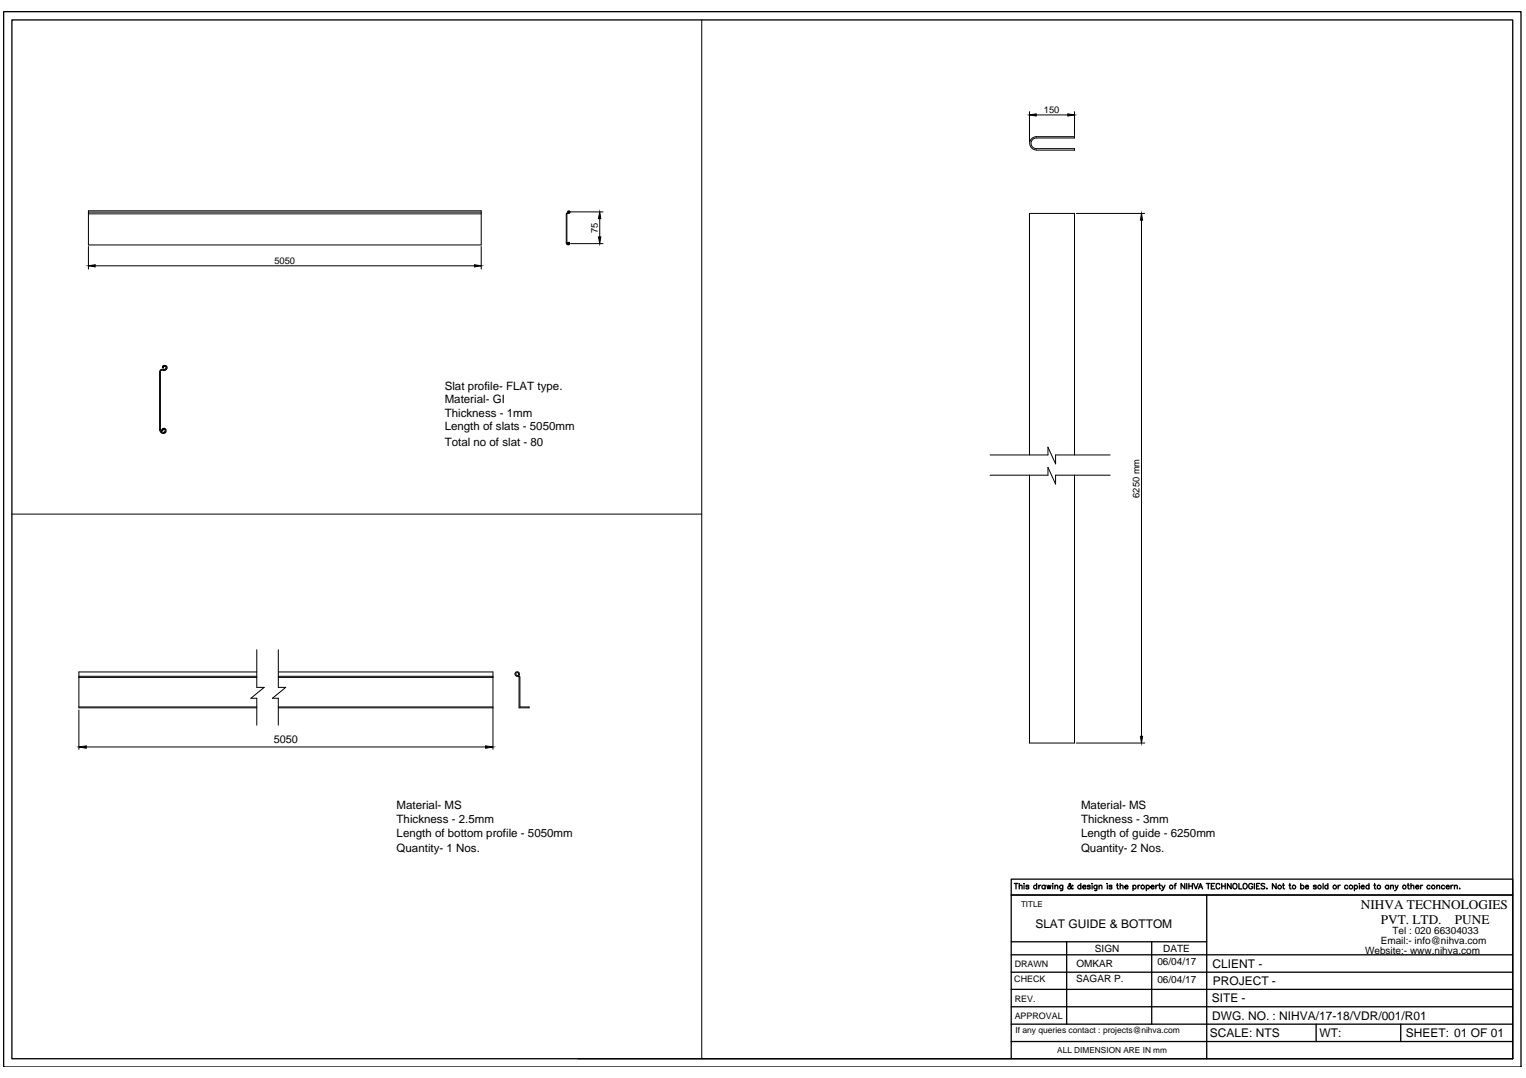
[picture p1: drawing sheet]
<svg xmlns="http://www.w3.org/2000/svg" width="297mm" height="210mm" viewBox="0 0 297 210" stroke-linecap="round" stroke-linejoin="round" font-family="sans-serif">
<!-- layer: 0 -->
<g fill="none" stroke="#000" stroke-width=".19">
<path d="M136.6 3.9v202.2M200.4 21.7v5.9M201.7 22.4h6.1M201.7 29.2a1.29 1.29 0 0 1-1.3-1.3 1.29 1.29 0 0 1 1.3-1.3h7.5v.3h-7.5a1.04 1.04 0 0 0-1 1 1.04 1.04 0 0 0 1 1h7.5v.3h-7.5M209.2 21.7v4.7M17.2 41h76.5v6.7h-76.5zM17.2 41.6h76.5M17.2 41.3h76.5M17.2 48v4.4M18.5 51.8h73.9M93.7 48v4.4M110.2 41.6l.1 5.8a.29 .29 0 0 0 .1 .3 .29 .29 0 0 0 .4-.1 .29 .29 0 0 0-.1-.4l-.3 .2h.2v-.1a.18 .18 0 0 1 .1 .2 .18 .18 0 0 1-.1 .1 .18 .18 0 0 1-.2-.2l-.1-5.8"/>
<path d="M110.4 41.5l.1-.1a.19 .19 0 0 0 .3 .1 .19 .19 0 0 0-.1-.3l-.1 .1a.2 .2 0 0 1 .1-.2 .2 .2 0 0 1 .3 .1 .2 .2 0 0 1-.1 .2l-.5 .2M110.4 41.4l-.1 .2M110.5 41.5l-.2 .1M111.1 41.3h6.3M111.1 47.4h6.3M116.7 42.6v3.5M209.5 41.6h13.3M222.2 42.9v100.5M31.4 72h.6l.3-.2a.3 .3 0 0 0-.1-.5 .3 .3 0 0 0-.4 .2 .15 .15 0 0 1-.2 0 .15 .15 0 0 1 .1-.2l.2-.2 .4 .1 .2 .5-.3 .4h-.7M31.4 72l-.3 .3M31.5 72.1l-.3 .2v11.4l.4 .5h.4l.1-.2a.25 .25 0 0 0-.1-.4 .25 .25 0 0 0-.3 .3l-.2-.1v-.2l.5-.2 .3 .3v.4l-.2 .2-.4 .1-.3-.1-.3-.5v-11.5M192.7 88.6h11.3v-1.5l1.5 3.2v-1.7h10.6"/>
<path d="M192.7 92.5h11.3v-1.5l1.5 3.3v-1.8h10.6M200.4 88.6v-47h8.8v47M200.4 92.5v52.2h8.8v-52.2M2.3 100.1h134.3M15.4 131.7h34.6M15.4 138.2v7.7M15.4 131.9h34.6M15.4 137.7h34.6M50 130.8h-34.6v7h34.6M50 126.5v7.3h1.4l-2.6 2.2h1.2v5.2M54.2 130.8h41.8v15.1M54.2 131.7h41.8"/>
<path d="M54.2 131.9h41.8M54.2 137.8h41.8M54.2 137.7h41.8M54.2 126.5v7.3h1.4l-2.6 2.2h1.2v5.2M100.7 131.7h.3l.1 .2M100.7 131.6h.3l.2 .3v5.8h1.8v.1h-2v-5.9M100.9 131.4h.2a.44 .44 0 0 0-.3-.6 .44 .44 0 0 0-.6 .4 .44 .44 0 0 0 .5 .5M100.9 131.4v-.4h-.4l-.1 .3 .3 .2M16.8 145.4h77.7M209.5 144.7h13.3"/>
</g>
<path d="M200.4 22.4l1.3-.2v.4zM207.8 22.2l1.4 .2-1.4 .2zM17.2 51.8l1.3-.3v.5zM92.4 51.5l1.3 .3-1.3 .2zM116.7 41.3l.3 1.3h-.5zM116.5 46.1h.5l-.3 1.3zM222.2 41.6l.2 1.3h-.4zM15.4 145.4l1.4-.2v.5zM94.5 145.2l1.5 .2-1.5 .3zM222 143.4h.4l-.2 1.3z" fill="#000" stroke="#000" stroke-width=".19"/>
<g fill="none" stroke="#000" stroke-width=".25">
<path d="M.7 2.3h295.4v205.5h-295.4zM2.3 3.9h292.2v202.2h-292.2zM197.4 172h.7M197.8 172v1.1M198.4 172.6l.1-.2h.4l.1 .7M198.4 172v1.1M199.3 172.1h.1M199.3 172.4v.7M200.3 172.5l-.1-.1h-.4v.2l.3 .1 .2 .2-.2 .2-.4-.2M201.8 172.5a.33 .33 0 0 0-.5 0 .33 .33 0 0 0 0 .5 .33 .33 0 0 0 .5-.1M201.8 172v1.1M202.2 172.4v.7"/>
<path d="M202.6 172.4l-.4 .3M203.4 172.5a.35 .35 0 0 0-.5 0 .35 .35 0 0 0 0 .5 .35 .35 0 0 0 .5-.1M203.4 172.4v.7M203.8 172.4l.2 .7 .2-.7 .2 .7 .2-.7M204.9 172.1h.1M204.9 172.4v.7M205.3 172.6l.2-.2h.4v.7M205.3 172.4v.7M206.9 172.4l-.1 .9-.4 .1M206.9 172.5a.35 .35 0 0 0-.6 0 .35 .35 0 0 0 0 .5 .35 .35 0 0 0 .6-.1M208.9 172.5l-.1-.1a.78 .78 0 0 1-.9 .6v-.3l.5-.4-.1-.3-.2 .2v.2l.5 .6 .2 .1 .1-.1M210.4 172.5a.33 .33 0 0 0-.5 0 .33 .33 0 0 0 0 .5 .33 .33 0 0 0 .5-.1"/>
<path d="M210.4 172v1.1M210.8 172.7h.6a.35 .35 0 0 0-.4-.3 .35 .35 0 0 0-.3 .4 .35 .35 0 0 0 .3 .3l.4-.2M212.2 172.5l-.2-.1h-.3v.1l.4 .2 .1 .3-.3 .1-.2-.2M212.5 172.1h.1M212.6 172.4v.7M213.5 172.4v.9l-.4 .1M213.5 172.5a.33 .33 0 0 0-.5 0 .33 .33 0 0 0 0 .5 .33 .33 0 0 0 .5-.1M213.9 172.6l.3-.2h.2l.1 .7M213.9 172.4v.7M215.5 172.1h.1zM215.5 172.4v.7M216.4 172.5v-.1h-.5v.2l.4 .1 .1 .2-.2 .2-.3-.2"/>
<path d="M217.3 172.4h.4M217.5 172v.9v.1l.2 .1M218 172.6l.2-.2h.4v.7M218 172v1.1M218.9 172.7h.7a.35 .35 0 0 0-.6-.2 .35 .35 0 0 0 .2 .6l.4-.2M220.5 172.5a.33 .33 0 0 1 .5 0 .33 .33 0 0 1 0 .5 .33 .33 0 0 1-.5-.1M220.5 172.4v1M221.5 172.4v.7M221.9 172.4h-.3l-.1 .3M223.1 172.5a.33 .33 0 0 1 .5 0 .33 .33 0 0 1 0 .5 .33 .33 0 0 1-.5-.1M223.1 172.4v1M224 172.7h.6a.35 .35 0 0 0-.6-.2 .35 .35 0 0 0 .3 .6l.3-.2"/>
<path d="M225 172.4v.7M225.4 172.4h-.2l-.2 .3M225.5 172.4h.4M225.7 172v.9v.1l.3 .1M226.1 172.4l.4 .7 .3-.7M226.5 173.1l-.4 .3M228.5 172.4h.4M229 172l-.2 .1-.1 .1v.9M230.6 172v1.1l-.7-1.1v1.1M231 172v1.1M231.4 172v1.1M231.4 172.5h.7"/>
<path d="M232.1 172v1.1M232.4 172l.4 1.1 .4-1.1M233.3 173.1l.4-1.1 .4 1.1M233.4 172.7h.5M234.8 172h.7M234.9 174.3v31.8M235.2 172v1.1M235.8 172.5h.4M236.5 172h-.7v1.1h.7M237.4 172.3a.37 .37 0 0 0-.4-.3 .37 .37 0 0 0-.3 .4v.3a.37 .37 0 0 0 .3 .4 .37 .37 0 0 0 .4-.3M237.8 172.5h.7M237.8 172v1.1"/>
<path d="M238.5 172v1.1M239.6 172v1.1l-.7-1.1v1.1M240.1 172.2a.45 .45 0 0 1 .5-.1 .45 .45 0 0 1 .2 .6 .4 .4 0 0 1-.4 .4 .4 .4 0 0 1-.4-.4zM241.2 172v1.1h.6M242 172.2a.49 .49 0 0 1 .8 .3 .49 .49 0 0 1-.7 .5l-.1-.3zM243.8 172.3a.39 .39 0 0 0-.4-.3 .39 .39 0 0 0-.3 .4v.3a.38 .38 0 0 0 .3 .4 .38 .38 0 0 0 .4-.4h-.2M244.2 172v1.1M244.6 172.5h.4M245.2 172h-.6v1.1h.6M246.2 172.2l-.3-.2-.4 .2v.2l.7 .4-.3 .3-.4-.2M246.6 173v.1zM248.4 172v1.1l-.7-1.1v1.1"/>
<path d="M249.7 172.4h.3M249.8 172v.9v.1l.2 .1M250.9 172.4h.3M251.1 172v.9v.1l.2 .1M253.2 172.5a.35 .35 0 0 1 .5 0 .35 .35 0 0 1 0 .5 .35 .35 0 0 1-.5-.1M253.2 172v1.1M254.1 172.7h.6a.35 .35 0 0 0-.4-.3 .35 .35 0 0 0-.3 .4 .35 .35 0 0 0 .4 .3l.3-.2M256.2 172.5l-.2-.1-.4 .1 .5 .2 .1 .2-.1 .1-.3 .1-.2-.2M257.5 172v1.1M258.5 172.5a.33 .33 0 0 0-.5 0 .33 .33 0 0 0 0 .5 .33 .33 0 0 0 .5-.1M258.5 172v1.1M260.5 172.4v.7"/>
<path d="M260.9 172.4h-.3l-.1 .3M262.3 172.5a.33 .33 0 0 0-.5 0 .33 .33 0 0 0 0 .5 .33 .33 0 0 0 .5-.1M263.6 172.5a.33 .33 0 0 1 .5 0 .33 .33 0 0 1 0 .5 .33 .33 0 0 1-.5-.1M263.6 172.4v1M264.6 172.1h.1M264.6 172.4v.7M265 172.7h.5v-.2a.33 .33 0 0 0-.5 0 .33 .33 0 0 0 .1 .5 .33 .33 0 0 0 .4-.1M266.5 172.5a.33 .33 0 0 0-.5 0 .33 .33 0 0 0 0 .5 .33 .33 0 0 0 .5-.1M266.5 172v1.1M267.4 172.4h.4M267.6 172v.9v.1l.2 .1M270.3 172.5a.35 .35 0 0 0-.5 0 .35 .35 0 0 0 0 .5 .35 .35 0 0 0 .5-.1"/>
<path d="M270.3 172.4v.7M270.7 172.6l.2-.2h.3v.7M270.7 172.4v.7M271.6 172.4l.3 .7 .2-.7M271.9 173.1l-.4 .3M273.9 172.4h.4M274.1 172v.9v.1l.2 .1M274.6 172.6l.3-.2h.3v.7M274.6 172v1.1M275.5 172.7h.7a.35 .35 0 0 0-.6-.2 .35 .35 0 0 0 .2 .6l.4-.2M276.5 172.4v.7M276.9 172.4h-.2l-.2 .3"/>
<path d="M278.4 172.5a.35 .35 0 0 0-.6 0 .35 .35 0 0 0 0 .5 .35 .35 0 0 0 .6-.1M279.7 172.6l.2-.2h.3v.7M279.7 172.4v.7M281.2 172.5a.35 .35 0 0 0-.5 0 .35 .35 0 0 0 0 .5 .35 .35 0 0 0 .5-.1M281.5 172.7h.6a.35 .35 0 0 0-.4-.3 .35 .35 0 0 0-.3 .4 .35 .35 0 0 0 .4 .3l.3-.2M282.4 172.4v.7M282.9 172.4h-.3l-.2 .3M283.1 172.6l.3-.2h.2l.1 .7M283.1 172.4v.7M284.1 173v.1zM196.8 196h97.7M196.8 192.6h97.7"/>
<path d="M196.8 189.3h97.7M196.8 185.9h97.7M196.8 183.4h38.1M196.8 199.4h97.7M207.6 183.4v16M224.2 183.4v16M256.2 199.4v3.4M272.7 199.4v3.4M112.5 206.1h182M196.8 206.1v-31.8h97.7h-97.7v-3.1h97.7v34.9M196.8 202.8h97.7"/>
<circle cx="222.4" cy="172.7" r=".35"/>
<circle cx="228" cy="172.7" r=".35"/>
<circle cx="249.1" cy="172.7" r=".36"/>
<circle cx="251.9" cy="172.7" r=".35"/>
<circle cx="256.8" cy="172.7" r=".35"/>
<circle cx="259.8" cy="172.7" r=".35"/>
<circle cx="263" cy="172.7" r=".36"/>
<circle cx="268.4" cy="172.7" r=".35"/>
<circle cx="273.4" cy="172.7" r=".35"/>
<circle cx="279" cy="172.7" r=".35"/>
</g>
<g font-size="2.6">
<text x="264.9" y="177">NIHVA TECHNOLOGIES</text>
<text x="268.8" y="179.9">PVT. LTD.</text>
<text x="283.2" y="179.9">PUNE</text>
</g>
<g font-size="2.3">
<text x="201.5" y="180.7">SLAT GUIDE &amp; BOTTOM</text>
<text x="236" y="188.5">CLIENT -</text>
<text x="236.1" y="191.8">PROJECT -</text>
<text x="235.9" y="195.2">SITE -</text>
<text x="235.5" y="201.9">SCALE: NTS</text>
<text x="236" y="198.5">DWG. NO. : NIHVA/17-18/VDR/001/R01</text>
<text x="256.9" y="201.9">WT:</text>
<text x="273.7" y="201.9">SHEET: 01 OF 01</text>
</g>
<g font-size="2.2">
<text x="86.6" y="76">Slat profile- FLAT type.</text>
<text x="86.6" y="81.3">Thickness - 1mm</text>
<text x="86.6" y="83.8">Length of slats - 5050mm</text>
<text x="86.6" y="78.5">Material- GI</text>
<text x="86.6" y="86.8">Total no of slat - 80</text>
<text x="77.2" y="160.3">Thickness - 2.5mm</text>
<text x="77.2" y="157.6">Material- MS</text>
<text x="210.4" y="160.3">Thickness - 3mm</text>
<text x="210.4" y="157.6">Material- MS</text>
<text x="77.2" y="162.9">Length of bottom profile - 5050mm</text>
<text x="77.2" y="165.9">Quantity- 1 Nos.</text>
<text x="210.4" y="162.9">Length of guide - 6250mm</text>
<text x="210.4" y="165.9">Quantity- 2 Nos.</text>
</g>
<text font-size="2.1" x="53.3" y="144.8">5050</text>
<g font-size="1.9">
<text x="213.1" y="185.4">SIGN</text>
<text x="226.4" y="185.4">DATE</text>
<text x="265.7" y="185.7">Website:- www.nihva.com</text>
<text x="268.8" y="183.8">Email:- info@nihva.com</text>
<text x="271" y="181.9">Tel : 020 66304033</text>
<text x="209.5" y="191.3">SAGAR P.</text>
<text x="209.5" y="188.4">OMKAR</text>
<text x="225.3" y="187.9">06/04/17</text>
<text x="225.3" y="191.3">06/04/17</text>
</g>
<g font-size="1.8">
<text x="203.2" y="22">150</text>
<text x="116.4" y="45.4" transform="rotate(-90 116.4 45.4)">75</text>
<text x="53.4" y="51.4">5050</text>
<text x="221.8" y="96.9" transform="rotate(-90 221.8 96.9)">6250 mm</text>
</g>
<g font-size="1.7">
<text x="197.4" y="191.3">CHECK</text>
<text x="197.5" y="188.3">DRAWN</text>
<text x="197.5" y="195.1">REV.</text>
<text x="197.5" y="198.4">APPROVAL</text>
<text x="197.6" y="201.1">If any queries contact : projects@nihva.com</text>
</g>
<g font-size="1.6">
<text x="198.7" y="176.6">TITLE</text>
<text x="205.8" y="205">ALL DIMENSION ARE IN mm</text>
</g>
</svg>
